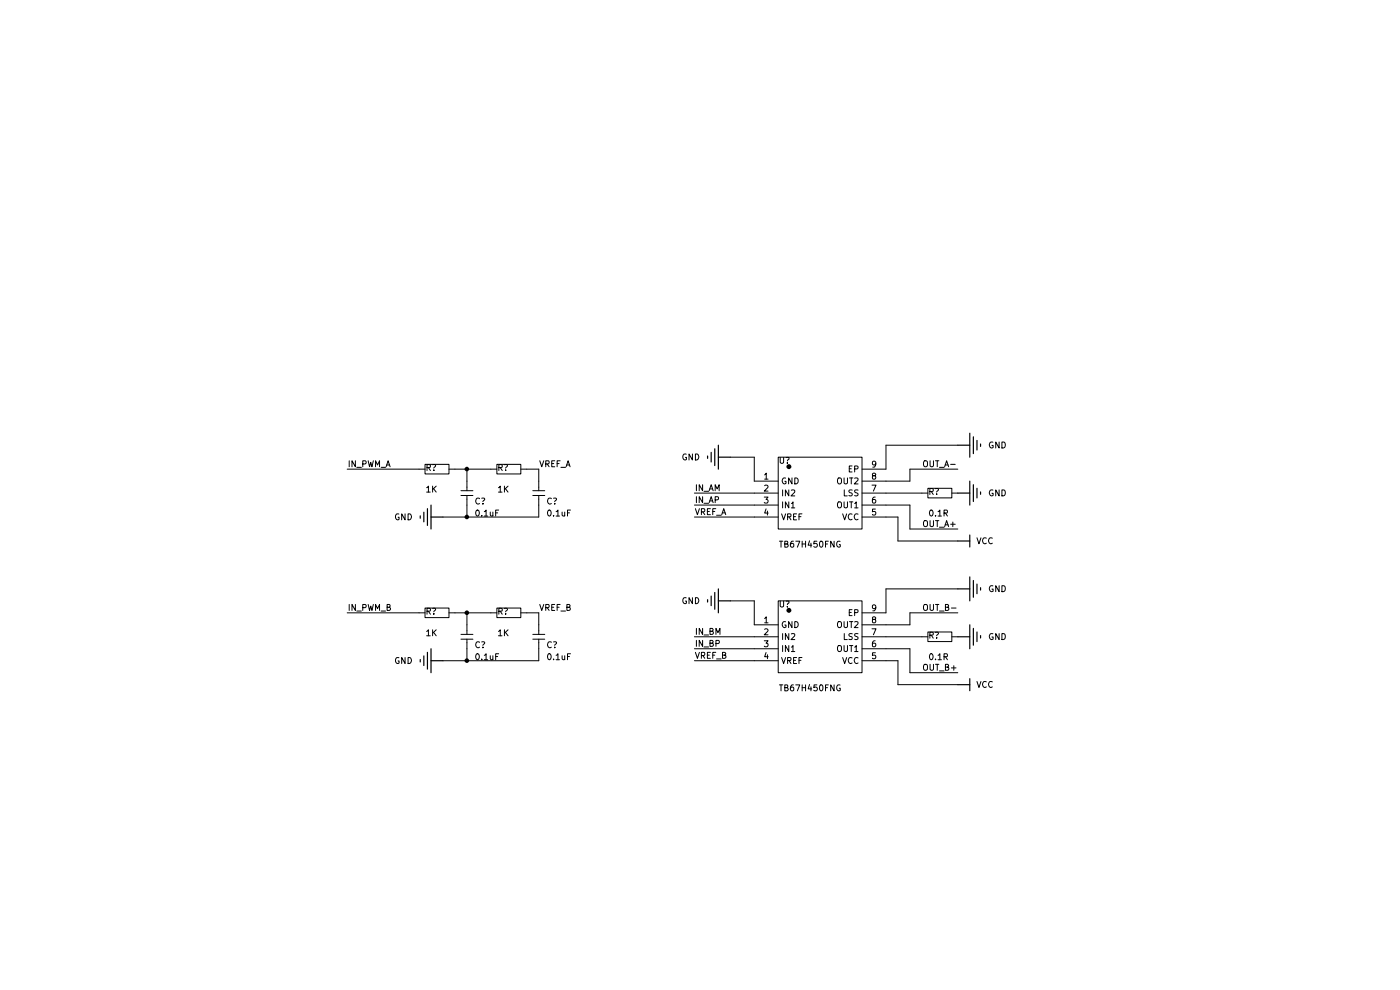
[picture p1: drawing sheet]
(kicad_sch
 (version 20260306)
 (generator "eeschema")
 (generator_version "10.0")
 (paper "A4")
 (lib_symbols
  (symbol "Motor-20-altium-import:GND_POWER_GROUND"
   (power global) (exclude_from_sim no) (in_bom yes) (on_board yes)
   (in_pos_files yes)
   (duplicate_pin_numbers_are_jumpers no)
   (property "Reference" "#PWR" (at 0 0 0) (show_name no) (do_not_autoplace no) (hide yes) (effects (font (size 1.27 1.27))))
   (property "Value" "GND" (at 0 -6.35 0) (show_name no) (do_not_autoplace no) (effects (font (size 1.27 1.27))))
   (property "Footprint" "" (at 0 0 0) (show_name no) (do_not_autoplace no) (hide yes) (effects (font (size 1.27 1.27))))
   (property "Datasheet" "" (at 0 0 0) (show_name no) (do_not_autoplace no) (hide yes) (effects (font (size 1.27 1.27))))
   (property "Description" "电源符号创建名为 'GND' 的全局标签" (at 0 0 0) (show_name no) (do_not_autoplace no) (hide yes) (effects (font (size 1.27 1.27))))
   (symbol "GND_POWER_GROUND_0_0"
    (polyline (pts (xy -2.54 -2.54) (xy 2.54 -2.54)) (stroke (width 0.254) (type solid)) (fill (type none)))
    (polyline (pts (xy -1.778 -3.302) (xy 1.778 -3.302)) (stroke (width 0.254) (type solid)) (fill (type none)))
    (polyline (pts (xy -1.016 -4.064) (xy 1.016 -4.064)) (stroke (width 0.254) (type solid)) (fill (type none)))
    (polyline (pts (xy -0.254 -4.826) (xy 0.254 -4.826)) (stroke (width 0.254) (type solid)) (fill (type none)))
    (polyline (pts (xy 0 0) (xy 0 -2.54)) (stroke (width 0.254) (type solid)) (fill (type none)))
    (pin power_in line (at 0 0 0) (length 0) (hide yes) (name "GND" (effects (font (size 1.27 1.27)))) (number "" (effects (font (size 1.27 1.27))))))
   (embedded_fonts no))
  (symbol "Motor-20-altium-import:VCC_BAR"
   (power global) (exclude_from_sim no) (in_bom yes) (on_board yes)
   (in_pos_files yes)
   (duplicate_pin_numbers_are_jumpers no)
   (property "Reference" "#PWR" (at 0 0 0) (show_name no) (do_not_autoplace no) (hide yes) (effects (font (size 1.27 1.27))))
   (property "Value" "VCC" (at 0 -3.81 0) (show_name no) (do_not_autoplace no) (effects (font (size 1.27 1.27))))
   (property "Footprint" "" (at 0 0 0) (show_name no) (do_not_autoplace no) (hide yes) (effects (font (size 1.27 1.27))))
   (property "Datasheet" "" (at 0 0 0) (show_name no) (do_not_autoplace no) (hide yes) (effects (font (size 1.27 1.27))))
   (property "Description" "电源符号创建名为 'VCC' 的全局标签" (at 0 0 0) (show_name no) (do_not_autoplace no) (hide yes) (effects (font (size 1.27 1.27))))
   (symbol "VCC_BAR_0_0"
    (polyline (pts (xy -1.27 -2.54) (xy 1.27 -2.54)) (stroke (width 0.254) (type solid)) (fill (type none)))
    (polyline (pts (xy 0 0) (xy 0 -2.54)) (stroke (width 0.254) (type solid)) (fill (type none)))
    (pin power_in line (at 0 0 0) (length 0) (hide yes) (name "VCC" (effects (font (size 1.27 1.27)))) (number "" (effects (font (size 1.27 1.27))))))
   (embedded_fonts no))
  (symbol "MyPcbLib:root_0_TB67H450FNG_MyPcbLib.IntLib" (exclude_from_sim no) (in_bom yes) (on_board yes)
   (in_pos_files yes)
   (duplicate_pin_numbers_are_jumpers no)
   (property "Reference" "" (at 0 0 0) (show_name no) (do_not_autoplace no) (effects (font (size 1.27 1.27))))
   (property "Value" "" (at 0 0 0) (show_name no) (do_not_autoplace no) (effects (font (size 1.27 1.27))))
   (property "Footprint" "" (at 0 0 0) (show_name no) (do_not_autoplace no) (hide yes) (effects (font (size 1.27 1.27))))
   (property "Datasheet" "" (at 0 0 0) (show_name no) (do_not_autoplace no) (hide yes) (effects (font (size 1.27 1.27))))
   (property "Description" "PWM Chopper Type DC Brushed Motor Driver" (at 0 0 0) (show_name no) (do_not_autoplace no) (hide yes) (effects (font (size 1.27 1.27))))
   (symbol "root_0_TB67H450FNG_MyPcbLib.IntLib_1_0"
    (rectangle (start 0 0) (end 15.24 -17.78) (stroke (width 0) (type solid) (color 152 0 0 1)) (fill (type none)))
    (circle (center 13.208 -2.286) (radius 0.508) (stroke (width -0.0001) (type solid) (color 152 0 0 1)) (fill (type outline)))
    (pin passive line (at 10.16 5.08 270) (length 5.08) (name "GND" (effects (font (size 1.27 1.27)))) (number "1" (effects (font (size 1.27 1.27)))))
    (pin passive line (at 7.62 5.08 270) (length 5.08) (name "IN2" (effects (font (size 1.27 1.27)))) (number "2" (effects (font (size 1.27 1.27)))))
    (pin passive line (at 5.08 5.08 270) (length 5.08) (name "IN1" (effects (font (size 1.27 1.27)))) (number "3" (effects (font (size 1.27 1.27)))))
    (pin passive line (at 2.54 5.08 270) (length 5.08) (name "VREF" (effects (font (size 1.27 1.27)))) (number "4" (effects (font (size 1.27 1.27)))))
    (pin passive line (at 2.54 -22.86 90) (length 5.08) (name "VCC" (effects (font (size 1.27 1.27)))) (number "5" (effects (font (size 1.27 1.27)))))
    (pin passive line (at 5.08 -22.86 90) (length 5.08) (name "OUT1" (effects (font (size 1.27 1.27)))) (number "6" (effects (font (size 1.27 1.27)))))
    (pin passive line (at 7.62 -22.86 90) (length 5.08) (name "LSS" (effects (font (size 1.27 1.27)))) (number "7" (effects (font (size 1.27 1.27)))))
    (pin passive line (at 10.16 -22.86 90) (length 5.08) (name "OUT2" (effects (font (size 1.27 1.27)))) (number "8" (effects (font (size 1.27 1.27)))))
    (pin passive line (at 12.7 -22.86 90) (length 5.08) (name "EP" (effects (font (size 1.27 1.27)))) (number "9" (effects (font (size 1.27 1.27))))))
   (embedded_fonts no))
  (symbol "MyPcbLib:root_0_电阻-0402_MyPcbLib.IntLib"
   (pin_numbers (hide yes))
   (pin_names (hide yes)) (exclude_from_sim no) (in_bom yes) (on_board yes)
   (in_pos_files yes)
   (duplicate_pin_numbers_are_jumpers no)
   (property "Reference" "" (at 0 0 0) (show_name no) (do_not_autoplace no) (effects (font (size 1.27 1.27))))
   (property "Value" "" (at 0 0 0) (show_name no) (do_not_autoplace no) (effects (font (size 1.27 1.27))))
   (property "Footprint" "" (at 0 0 0) (show_name no) (do_not_autoplace no) (hide yes) (effects (font (size 1.27 1.27))))
   (property "Datasheet" "" (at 0 0 0) (show_name no) (do_not_autoplace no) (hide yes) (effects (font (size 1.27 1.27))))
   (property "Description" "Resistor" (at 0 0 0) (show_name no) (do_not_autoplace no) (hide yes) (effects (font (size 1.27 1.27))))
   (symbol "root_0_电阻-0402_MyPcbLib.IntLib_1_0"
    (rectangle (start 1.016 -2.54) (end -1.016 2.54) (stroke (width 0) (type solid)) (fill (type none)))
    (pin passive line (at 0 3.81 270) (length 1.27) (name "1" (effects (font (size 1.27 1.27)))) (number "1" (effects (font (size 1.27 1.27)))))
    (pin passive line (at 0 -3.81 90) (length 1.27) (name "2" (effects (font (size 1.27 1.27)))) (number "2" (effects (font (size 1.27 1.27))))))
   (embedded_fonts no))
  (symbol "MyPcbLib:root_0_电阻-1206_MyPcbLib.IntLib"
   (pin_numbers (hide yes))
   (pin_names (hide yes)) (exclude_from_sim no) (in_bom yes) (on_board yes)
   (in_pos_files yes)
   (duplicate_pin_numbers_are_jumpers no)
   (property "Reference" "" (at 0 0 0) (show_name no) (do_not_autoplace no) (effects (font (size 1.27 1.27))))
   (property "Value" "" (at 0 0 0) (show_name no) (do_not_autoplace no) (effects (font (size 1.27 1.27))))
   (property "Footprint" "" (at 0 0 0) (show_name no) (do_not_autoplace no) (hide yes) (effects (font (size 1.27 1.27))))
   (property "Datasheet" "" (at 0 0 0) (show_name no) (do_not_autoplace no) (hide yes) (effects (font (size 1.27 1.27))))
   (property "Description" "Resistor" (at 0 0 0) (show_name no) (do_not_autoplace no) (hide yes) (effects (font (size 1.27 1.27))))
   (symbol "root_0_电阻-1206_MyPcbLib.IntLib_1_0"
    (rectangle (start 1.016 -2.54) (end -1.016 2.54) (stroke (width 0) (type solid)) (fill (type none)))
    (pin passive line (at 0 3.81 270) (length 1.27) (name "1" (effects (font (size 1.27 1.27)))) (number "1" (effects (font (size 1.27 1.27)))))
    (pin passive line (at 0 -3.81 90) (length 1.27) (name "2" (effects (font (size 1.27 1.27)))) (number "2" (effects (font (size 1.27 1.27))))))
   (embedded_fonts no))
  (symbol "MyPcbLib:root_1_电容-0402_MyPcbLib.IntLib"
   (pin_numbers (hide yes))
   (pin_names (hide yes)) (exclude_from_sim no) (in_bom yes) (on_board yes)
   (in_pos_files yes)
   (duplicate_pin_numbers_are_jumpers no)
   (property "Reference" "" (at 0 0 0) (show_name no) (do_not_autoplace no) (effects (font (size 1.27 1.27))))
   (property "Value" "" (at 0 0 0) (show_name no) (do_not_autoplace no) (effects (font (size 1.27 1.27))))
   (property "Footprint" "" (at 0 0 0) (show_name no) (do_not_autoplace no) (hide yes) (effects (font (size 1.27 1.27))))
   (property "Datasheet" "" (at 0 0 0) (show_name no) (do_not_autoplace no) (hide yes) (effects (font (size 1.27 1.27))))
   (property "Description" "Capacitor" (at 0 0 0) (show_name no) (do_not_autoplace no) (hide yes) (effects (font (size 1.27 1.27))))
   (symbol "root_1_电容-0402_MyPcbLib.IntLib_1_0"
    (polyline (pts (xy -1.27 0.508) (xy 1.27 0.508)) (stroke (width 0) (type solid)) (fill (type none)))
    (polyline (pts (xy 0 1.27) (xy 0 0.508)) (stroke (width 0) (type solid)) (fill (type none)))
    (polyline (pts (xy 0 -1.27) (xy 0 -0.508)) (stroke (width 0) (type solid)) (fill (type none)))
    (polyline (pts (xy 1.27 -0.508) (xy -1.27 -0.508)) (stroke (width 0) (type solid)) (fill (type none)))
    (pin passive line (at 0 2.54 270) (length 1.27) (name "1" (effects (font (size 1.27 1.27)))) (number "1" (effects (font (size 1.27 1.27)))))
    (pin passive line (at 0 -2.54 90) (length 1.27) (name "2" (effects (font (size 1.27 1.27)))) (number "2" (effects (font (size 1.27 1.27))))))
   (embedded_fonts no)))
 (junction
  (at 99.06 109.6772)
  (diameter 0)
  (color 0 0 0 0))
 (junction
  (at 99.06 140.1572)
  (diameter 0)
  (color 0 0 0 0))
 (junction
  (at 99.06 129.9972)
  (diameter 0)
  (color 0 0 0 0))
 (junction
  (at 99.06 99.5172)
  (diameter 0)
  (color 0 0 0 0))
 (wire
  (pts (xy 187.96 109.6772) (xy 190.5 109.6772))
  (stroke (width 0) (type default)))
 (wire
  (pts (xy 99.06 99.5172) (xy 104.14 99.5172))
  (stroke (width 0) (type default)))
 (wire
  (pts (xy 99.06 140.1572) (xy 93.98 140.1572))
  (stroke (width 0) (type default)))
 (wire
  (pts (xy 187.96 99.5172) (xy 187.96 94.4372))
  (stroke (width 0) (type default)))
 (wire
  (pts (xy 187.96 137.6172) (xy 193.04 137.6172))
  (stroke (width 0) (type default)))
 (wire
  (pts (xy 187.96 140.1572) (xy 190.5 140.1572))
  (stroke (width 0) (type default)))
 (wire
  (pts (xy 190.5 114.7572) (xy 203.2 114.7572))
  (stroke (width 0) (type default)))
 (wire
  (pts (xy 187.96 94.4372) (xy 203.2 94.4372))
  (stroke (width 0) (type default)))
 (wire
  (pts (xy 160.02 137.6172) (xy 147.32 137.6172))
  (stroke (width 0) (type default)))
 (wire
  (pts (xy 160.02 135.0772) (xy 147.32 135.0772))
  (stroke (width 0) (type default)))
 (wire
  (pts (xy 99.06 140.1572) (xy 99.06 137.6172))
  (stroke (width 0) (type default)))
 (wire
  (pts (xy 193.04 129.9972) (xy 203.2 129.9972))
  (stroke (width 0) (type default)))
 (wire
  (pts (xy 160.02 132.5372) (xy 160.02 127.4572))
  (stroke (width 0) (type default)))
 (wire
  (pts (xy 99.06 132.5372) (xy 99.06 129.9972))
  (stroke (width 0) (type default)))
 (wire
  (pts (xy 187.96 135.0772) (xy 195.58 135.0772))
  (stroke (width 0) (type default)))
 (wire
  (pts (xy 190.5 145.2372) (xy 203.2 145.2372))
  (stroke (width 0) (type default)))
 (wire
  (pts (xy 160.02 104.5972) (xy 147.32 104.5972))
  (stroke (width 0) (type default)))
 (wire
  (pts (xy 187.96 124.9172) (xy 203.2 124.9172))
  (stroke (width 0) (type default)))
 (wire
  (pts (xy 96.52 99.5172) (xy 99.06 99.5172))
  (stroke (width 0) (type default)))
 (wire
  (pts (xy 114.3 129.9972) (xy 114.3 132.5372))
  (stroke (width 0) (type default)))
 (wire
  (pts (xy 193.04 99.5172) (xy 203.2 99.5172))
  (stroke (width 0) (type default)))
 (wire
  (pts (xy 187.96 107.1372) (xy 193.04 107.1372))
  (stroke (width 0) (type default)))
 (wire
  (pts (xy 187.96 129.9972) (xy 187.96 124.9172))
  (stroke (width 0) (type default)))
 (wire
  (pts (xy 190.5 140.1572) (xy 190.5 145.2372))
  (stroke (width 0) (type default)))
 (wire
  (pts (xy 111.76 99.5172) (xy 114.3 99.5172))
  (stroke (width 0) (type default)))
 (wire
  (pts (xy 187.96 104.5972) (xy 195.58 104.5972))
  (stroke (width 0) (type default)))
 (wire
  (pts (xy 96.52 129.9972) (xy 99.06 129.9972))
  (stroke (width 0) (type default)))
 (wire
  (pts (xy 193.04 137.6172) (xy 193.04 142.6972))
  (stroke (width 0) (type default)))
 (wire
  (pts (xy 193.04 107.1372) (xy 193.04 112.2172))
  (stroke (width 0) (type default)))
 (wire
  (pts (xy 111.76 129.9972) (xy 114.3 129.9972))
  (stroke (width 0) (type default)))
 (wire
  (pts (xy 187.96 102.0572) (xy 193.04 102.0572))
  (stroke (width 0) (type default)))
 (wire
  (pts (xy 114.3 137.6172) (xy 114.3 140.1572))
  (stroke (width 0) (type default)))
 (wire
  (pts (xy 193.04 142.6972) (xy 203.2 142.6972))
  (stroke (width 0) (type default)))
 (wire
  (pts (xy 114.3 107.1372) (xy 114.3 109.6772))
  (stroke (width 0) (type default)))
 (wire
  (pts (xy 114.3 140.1572) (xy 99.06 140.1572))
  (stroke (width 0) (type default)))
 (wire
  (pts (xy 160.02 102.0572) (xy 160.02 96.9772))
  (stroke (width 0) (type default)))
 (wire
  (pts (xy 99.06 109.6772) (xy 93.98 109.6772))
  (stroke (width 0) (type default)))
 (wire
  (pts (xy 193.04 112.2172) (xy 203.2 112.2172))
  (stroke (width 0) (type default)))
 (wire
  (pts (xy 160.02 107.1372) (xy 147.32 107.1372))
  (stroke (width 0) (type default)))
 (wire
  (pts (xy 193.04 132.5372) (xy 193.04 129.9972))
  (stroke (width 0) (type default)))
 (wire
  (pts (xy 190.5 109.6772) (xy 190.5 114.7572))
  (stroke (width 0) (type default)))
 (wire
  (pts (xy 99.06 109.6772) (xy 99.06 107.1372))
  (stroke (width 0) (type default)))
 (wire
  (pts (xy 99.06 129.9972) (xy 104.14 129.9972))
  (stroke (width 0) (type default)))
 (wire
  (pts (xy 88.9 99.5172) (xy 73.66 99.5172))
  (stroke (width 0) (type default)))
 (wire
  (pts (xy 160.02 127.4572) (xy 154.94 127.4572))
  (stroke (width 0) (type default)))
 (wire
  (pts (xy 187.96 132.5372) (xy 193.04 132.5372))
  (stroke (width 0) (type default)))
 (wire
  (pts (xy 160.02 140.1572) (xy 147.32 140.1572))
  (stroke (width 0) (type default)))
 (wire
  (pts (xy 160.02 109.6772) (xy 147.32 109.6772))
  (stroke (width 0) (type default)))
 (wire
  (pts (xy 193.04 102.0572) (xy 193.04 99.5172))
  (stroke (width 0) (type default)))
 (wire
  (pts (xy 99.06 102.0572) (xy 99.06 99.5172))
  (stroke (width 0) (type default)))
 (wire
  (pts (xy 88.9 129.9972) (xy 73.66 129.9972))
  (stroke (width 0) (type default)))
 (wire
  (pts (xy 114.3 109.6772) (xy 99.06 109.6772))
  (stroke (width 0) (type default)))
 (wire
  (pts (xy 114.3 99.5172) (xy 114.3 102.0572))
  (stroke (width 0) (type default)))
 (wire
  (pts (xy 160.02 96.9772) (xy 154.94 96.9772))
  (stroke (width 0) (type default)))
 (label "VREF_B"
  (at 114.3 129.9972 0)
  (effects (font (size 1.27 1.27)) (justify left bottom)))
 (label "IN_BP"
  (at 147.32 137.6172 0)
  (effects (font (size 1.27 1.27)) (justify left bottom)))
 (label "OUT_A+"
  (at 195.58 112.2172 0)
  (effects (font (size 1.27 1.27)) (justify left bottom)))
 (label "IN_PWM_B"
  (at 73.66 129.9972 0)
  (effects (font (size 1.27 1.27)) (justify left bottom)))
 (label "IN_BM"
  (at 147.32 135.0772 0)
  (effects (font (size 1.27 1.27)) (justify left bottom)))
 (label "IN_AM"
  (at 147.32 104.5972 0)
  (effects (font (size 1.27 1.27)) (justify left bottom)))
 (label "IN_PWM_A"
  (at 73.66 99.5172 0)
  (effects (font (size 1.27 1.27)) (justify left bottom)))
 (label "OUT_B-"
  (at 195.58 129.9972 0)
  (effects (font (size 1.27 1.27)) (justify left bottom)))
 (label "VREF_B"
  (at 147.32 140.1572 0)
  (effects (font (size 1.27 1.27)) (justify left bottom)))
 (label "OUT_B+"
  (at 195.58 142.6972 0)
  (effects (font (size 1.27 1.27)) (justify left bottom)))
 (label "VREF_A"
  (at 114.3 99.5172 0)
  (effects (font (size 1.27 1.27)) (justify left bottom)))
 (label "IN_AP"
  (at 147.32 107.1372 0)
  (effects (font (size 1.27 1.27)) (justify left bottom)))
 (label "VREF_A"
  (at 147.32 109.6772 0)
  (effects (font (size 1.27 1.27)) (justify left bottom)))
 (label "OUT_A-"
  (at 195.58 99.5172 0)
  (effects (font (size 1.27 1.27)) (justify left bottom)))
 (symbol
  (lib_id "Motor-20-altium-import:GND_POWER_GROUND")
  (at 154.94 96.9772 270)
  (unit 1)
  (body_style 1)
  (exclude_from_sim no)
  (in_bom yes)
  (on_board yes)
  (in_pos_files yes)
  (dnp no)
  (property "Reference" "#PWR?" (at 154.94 96.9772 0) (hide yes) (show_name no) (do_not_autoplace no) (effects (font (size 1.27 1.27))))
  (property "Value" "GND" (at 148.59 96.9772 90) (show_name no) (do_not_autoplace no) (effects (font (size 1.27 1.27)) (justify right)))
  (property "Footprint" "" (at 154.94 96.9772 0) (show_name no) (do_not_autoplace no) (effects (font (size 1.27 1.27))))
  (property "Datasheet" "" (at 154.94 96.9772 0) (show_name no) (do_not_autoplace no) (effects (font (size 1.27 1.27))))
  (property "Description" "" (at 154.94 96.9772 0) (show_name no) (do_not_autoplace no) (effects (font (size 1.27 1.27))))
  (pin ""))
 (symbol
  (lib_id "MyPcbLib:root_0_电阻-1206_MyPcbLib.IntLib")
  (at 199.39 104.5972 90)
  (unit 1)
  (body_style 1)
  (exclude_from_sim no)
  (in_bom yes)
  (on_board yes)
  (in_pos_files yes)
  (dnp no)
  (property "Reference" "R?" (at 196.85 103.5812 90) (show_name no) (do_not_autoplace no) (effects (font (size 1.27 1.27)) (justify right bottom)))
  (property "Value" "0.1R" (at 196.85 108.1532 90) (show_name no) (do_not_autoplace no) (effects (font (size 1.27 1.27)) (justify right bottom)))
  (property "Footprint" "1206-RES" (at 199.39 104.5972 0) (hide yes) (show_name no) (do_not_autoplace no) (effects (font (size 1.27 1.27))))
  (property "Datasheet" "" (at 199.39 104.5972 0) (hide yes) (show_name no) (do_not_autoplace no) (effects (font (size 1.27 1.27))))
  (property "Description" "Resistor" (at 199.39 104.5972 0) (hide yes) (show_name no) (do_not_autoplace no) (effects (font (size 1.27 1.27))))
  (property "ALTIUM_VALUE" "22R" (at 194.31 102.0572 90) (hide yes) (show_name no) (do_not_autoplace no) (effects (font (size 1.27 1.27)) (justify right bottom)))
  (pin "2")
  (pin "1"))
 (symbol
  (lib_id "MyPcbLib:root_1_电容-0402_MyPcbLib.IntLib")
  (at 114.3 135.0772 180)
  (unit 1)
  (body_style 1)
  (exclude_from_sim no)
  (in_bom yes)
  (on_board yes)
  (in_pos_files yes)
  (dnp no)
  (property "Reference" "C?" (at 115.824 136.0932 0) (show_name no) (do_not_autoplace no) (effects (font (size 1.27 1.27)) (justify right bottom)))
  (property "Value" "0.1uF" (at 115.824 138.6332 0) (show_name no) (do_not_autoplace no) (effects (font (size 1.27 1.27)) (justify right bottom)))
  (property "Footprint" "CAP_0402" (at 114.3 135.0772 0) (hide yes) (show_name no) (do_not_autoplace no) (effects (font (size 1.27 1.27))))
  (property "Datasheet" "" (at 114.3 135.0772 0) (hide yes) (show_name no) (do_not_autoplace no) (effects (font (size 1.27 1.27))))
  (property "Description" "Capacitor" (at 114.3 135.0772 0) (hide yes) (show_name no) (do_not_autoplace no) (effects (font (size 1.27 1.27))))
  (property "ALTIUM_VALUE" "0.1u" (at 112.776 132.0292 0) (hide yes) (show_name no) (do_not_autoplace no) (effects (font (size 1.27 1.27)) (justify right bottom)))
  (pin "2")
  (pin "1"))
 (symbol
  (lib_id "Motor-20-altium-import:GND_POWER_GROUND")
  (at 93.98 109.6772 270)
  (unit 1)
  (body_style 1)
  (exclude_from_sim no)
  (in_bom yes)
  (on_board yes)
  (in_pos_files yes)
  (dnp no)
  (property "Reference" "#PWR?" (at 93.98 109.6772 0) (hide yes) (show_name no) (do_not_autoplace no) (effects (font (size 1.27 1.27))))
  (property "Value" "GND" (at 87.63 109.6772 90) (show_name no) (do_not_autoplace no) (effects (font (size 1.27 1.27)) (justify right)))
  (property "Footprint" "" (at 93.98 109.6772 0) (show_name no) (do_not_autoplace no) (effects (font (size 1.27 1.27))))
  (property "Datasheet" "" (at 93.98 109.6772 0) (show_name no) (do_not_autoplace no) (effects (font (size 1.27 1.27))))
  (property "Description" "" (at 93.98 109.6772 0) (show_name no) (do_not_autoplace no) (effects (font (size 1.27 1.27))))
  (pin ""))
 (symbol
  (lib_id "Motor-20-altium-import:GND_POWER_GROUND")
  (at 203.2 94.4372 90)
  (unit 1)
  (body_style 1)
  (exclude_from_sim no)
  (in_bom yes)
  (on_board yes)
  (in_pos_files yes)
  (dnp no)
  (property "Reference" "#PWR?" (at 203.2 94.4372 0) (hide yes) (show_name no) (do_not_autoplace no) (effects (font (size 1.27 1.27))))
  (property "Value" "GND" (at 209.55 94.4372 90) (show_name no) (do_not_autoplace no) (effects (font (size 1.27 1.27)) (justify right)))
  (property "Footprint" "" (at 203.2 94.4372 0) (show_name no) (do_not_autoplace no) (effects (font (size 1.27 1.27))))
  (property "Datasheet" "" (at 203.2 94.4372 0) (show_name no) (do_not_autoplace no) (effects (font (size 1.27 1.27))))
  (property "Description" "" (at 203.2 94.4372 0) (show_name no) (do_not_autoplace no) (effects (font (size 1.27 1.27))))
  (pin ""))
 (symbol
  (lib_id "Motor-20-altium-import:VCC_BAR")
  (at 203.2 145.2372 90)
  (unit 1)
  (body_style 1)
  (exclude_from_sim no)
  (in_bom yes)
  (on_board yes)
  (in_pos_files yes)
  (dnp no)
  (property "Reference" "#PWR?" (at 203.2 145.2372 0) (hide yes) (show_name no) (do_not_autoplace no) (effects (font (size 1.27 1.27))))
  (property "Value" "VCC" (at 207.01 145.2372 90) (show_name no) (do_not_autoplace no) (effects (font (size 1.27 1.27)) (justify right)))
  (property "Footprint" "" (at 203.2 145.2372 0) (show_name no) (do_not_autoplace no) (effects (font (size 1.27 1.27))))
  (property "Datasheet" "" (at 203.2 145.2372 0) (show_name no) (do_not_autoplace no) (effects (font (size 1.27 1.27))))
  (property "Description" "" (at 203.2 145.2372 0) (show_name no) (do_not_autoplace no) (effects (font (size 1.27 1.27))))
  (pin ""))
 (symbol
  (lib_id "Motor-20-altium-import:GND_POWER_GROUND")
  (at 203.2 104.5972 90)
  (unit 1)
  (body_style 1)
  (exclude_from_sim no)
  (in_bom yes)
  (on_board yes)
  (in_pos_files yes)
  (dnp no)
  (property "Reference" "#PWR?" (at 203.2 104.5972 0) (hide yes) (show_name no) (do_not_autoplace no) (effects (font (size 1.27 1.27))))
  (property "Value" "GND" (at 209.55 104.5972 90) (show_name no) (do_not_autoplace no) (effects (font (size 1.27 1.27)) (justify right)))
  (property "Footprint" "" (at 203.2 104.5972 0) (show_name no) (do_not_autoplace no) (effects (font (size 1.27 1.27))))
  (property "Datasheet" "" (at 203.2 104.5972 0) (show_name no) (do_not_autoplace no) (effects (font (size 1.27 1.27))))
  (property "Description" "" (at 203.2 104.5972 0) (show_name no) (do_not_autoplace no) (effects (font (size 1.27 1.27))))
  (pin ""))
 (symbol
  (lib_id "MyPcbLib:root_0_TB67H450FNG_MyPcbLib.IntLib")
  (at 165.1 112.2172 90)
  (unit 1)
  (body_style 1)
  (exclude_from_sim no)
  (in_bom yes)
  (on_board yes)
  (in_pos_files yes)
  (dnp no)
  (property "Reference" "U?" (at 165.1 96.9772 90) (show_name no) (do_not_autoplace no) (effects (font (size 1.27 1.27)) (justify right bottom)))
  (property "Value" "TB67H450FNG" (at 165.1 114.7572 90) (show_name no) (do_not_autoplace no) (effects (font (size 1.27 1.27)) (justify right bottom)))
  (property "Footprint" "SO-8-PAD" (at 165.1 112.2172 0) (hide yes) (show_name no) (do_not_autoplace no) (effects (font (size 1.27 1.27))))
  (property "Datasheet" "" (at 165.1 112.2172 0) (hide yes) (show_name no) (do_not_autoplace no) (effects (font (size 1.27 1.27))))
  (property "Description" "PWM Chopper Type DC Brushed Motor Driver" (at 165.1 112.2172 0) (hide yes) (show_name no) (do_not_autoplace no) (effects (font (size 1.27 1.27))))
  (pin "1")
  (pin "2")
  (pin "4")
  (pin "6")
  (pin "5")
  (pin "8")
  (pin "9")
  (pin "3")
  (pin "7"))
 (symbol
  (lib_id "MyPcbLib:root_0_TB67H450FNG_MyPcbLib.IntLib")
  (at 165.1 142.6972 90)
  (unit 1)
  (body_style 1)
  (exclude_from_sim no)
  (in_bom yes)
  (on_board yes)
  (in_pos_files yes)
  (dnp no)
  (property "Reference" "U?" (at 165.1 127.4572 90) (show_name no) (do_not_autoplace no) (effects (font (size 1.27 1.27)) (justify right bottom)))
  (property "Value" "TB67H450FNG" (at 165.1 145.2372 90) (show_name no) (do_not_autoplace no) (effects (font (size 1.27 1.27)) (justify right bottom)))
  (property "Footprint" "SO-8-PAD" (at 165.1 142.6972 0) (hide yes) (show_name no) (do_not_autoplace no) (effects (font (size 1.27 1.27))))
  (property "Datasheet" "" (at 165.1 142.6972 0) (hide yes) (show_name no) (do_not_autoplace no) (effects (font (size 1.27 1.27))))
  (property "Description" "PWM Chopper Type DC Brushed Motor Driver" (at 165.1 142.6972 0) (hide yes) (show_name no) (do_not_autoplace no) (effects (font (size 1.27 1.27))))
  (pin "2")
  (pin "3")
  (pin "6")
  (pin "8")
  (pin "9")
  (pin "5")
  (pin "1")
  (pin "7")
  (pin "4"))
 (symbol
  (lib_id "MyPcbLib:root_1_电容-0402_MyPcbLib.IntLib")
  (at 99.06 135.0772 180)
  (unit 1)
  (body_style 1)
  (exclude_from_sim no)
  (in_bom yes)
  (on_board yes)
  (in_pos_files yes)
  (dnp no)
  (property "Reference" "C?" (at 100.584 136.0932 0) (show_name no) (do_not_autoplace no) (effects (font (size 1.27 1.27)) (justify right bottom)))
  (property "Value" "0.1uF" (at 100.584 138.6332 0) (show_name no) (do_not_autoplace no) (effects (font (size 1.27 1.27)) (justify right bottom)))
  (property "Footprint" "CAP_0402" (at 99.06 135.0772 0) (hide yes) (show_name no) (do_not_autoplace no) (effects (font (size 1.27 1.27))))
  (property "Datasheet" "" (at 99.06 135.0772 0) (hide yes) (show_name no) (do_not_autoplace no) (effects (font (size 1.27 1.27))))
  (property "Description" "Capacitor" (at 99.06 135.0772 0) (hide yes) (show_name no) (do_not_autoplace no) (effects (font (size 1.27 1.27))))
  (property "ALTIUM_VALUE" "0.1u" (at 97.536 132.0292 0) (hide yes) (show_name no) (do_not_autoplace no) (effects (font (size 1.27 1.27)) (justify right bottom)))
  (pin "1")
  (pin "2"))
 (symbol
  (lib_id "Motor-20-altium-import:VCC_BAR")
  (at 203.2 114.7572 90)
  (unit 1)
  (body_style 1)
  (exclude_from_sim no)
  (in_bom yes)
  (on_board yes)
  (in_pos_files yes)
  (dnp no)
  (property "Reference" "#PWR?" (at 203.2 114.7572 0) (hide yes) (show_name no) (do_not_autoplace no) (effects (font (size 1.27 1.27))))
  (property "Value" "VCC" (at 207.01 114.7572 90) (show_name no) (do_not_autoplace no) (effects (font (size 1.27 1.27)) (justify right)))
  (property "Footprint" "" (at 203.2 114.7572 0) (show_name no) (do_not_autoplace no) (effects (font (size 1.27 1.27))))
  (property "Datasheet" "" (at 203.2 114.7572 0) (show_name no) (do_not_autoplace no) (effects (font (size 1.27 1.27))))
  (property "Description" "" (at 203.2 114.7572 0) (show_name no) (do_not_autoplace no) (effects (font (size 1.27 1.27))))
  (pin ""))
 (symbol
  (lib_id "Motor-20-altium-import:GND_POWER_GROUND")
  (at 203.2 124.9172 90)
  (unit 1)
  (body_style 1)
  (exclude_from_sim no)
  (in_bom yes)
  (on_board yes)
  (in_pos_files yes)
  (dnp no)
  (property "Reference" "#PWR?" (at 203.2 124.9172 0) (hide yes) (show_name no) (do_not_autoplace no) (effects (font (size 1.27 1.27))))
  (property "Value" "GND" (at 209.55 124.9172 90) (show_name no) (do_not_autoplace no) (effects (font (size 1.27 1.27)) (justify right)))
  (property "Footprint" "" (at 203.2 124.9172 0) (show_name no) (do_not_autoplace no) (effects (font (size 1.27 1.27))))
  (property "Datasheet" "" (at 203.2 124.9172 0) (show_name no) (do_not_autoplace no) (effects (font (size 1.27 1.27))))
  (property "Description" "" (at 203.2 124.9172 0) (show_name no) (do_not_autoplace no) (effects (font (size 1.27 1.27))))
  (pin ""))
 (symbol
  (lib_id "Motor-20-altium-import:GND_POWER_GROUND")
  (at 93.98 140.1572 270)
  (unit 1)
  (body_style 1)
  (exclude_from_sim no)
  (in_bom yes)
  (on_board yes)
  (in_pos_files yes)
  (dnp no)
  (property "Reference" "#PWR?" (at 93.98 140.1572 0) (hide yes) (show_name no) (do_not_autoplace no) (effects (font (size 1.27 1.27))))
  (property "Value" "GND" (at 87.63 140.1572 90) (show_name no) (do_not_autoplace no) (effects (font (size 1.27 1.27)) (justify right)))
  (property "Footprint" "" (at 93.98 140.1572 0) (show_name no) (do_not_autoplace no) (effects (font (size 1.27 1.27))))
  (property "Datasheet" "" (at 93.98 140.1572 0) (show_name no) (do_not_autoplace no) (effects (font (size 1.27 1.27))))
  (property "Description" "" (at 93.98 140.1572 0) (show_name no) (do_not_autoplace no) (effects (font (size 1.27 1.27))))
  (pin ""))
 (symbol
  (lib_id "MyPcbLib:root_1_电容-0402_MyPcbLib.IntLib")
  (at 114.3 104.5972 180)
  (unit 1)
  (body_style 1)
  (exclude_from_sim no)
  (in_bom yes)
  (on_board yes)
  (in_pos_files yes)
  (dnp no)
  (property "Reference" "C?" (at 115.824 105.6132 0) (show_name no) (do_not_autoplace no) (effects (font (size 1.27 1.27)) (justify right bottom)))
  (property "Value" "0.1uF" (at 115.824 108.1532 0) (show_name no) (do_not_autoplace no) (effects (font (size 1.27 1.27)) (justify right bottom)))
  (property "Footprint" "CAP_0402" (at 114.3 104.5972 0) (hide yes) (show_name no) (do_not_autoplace no) (effects (font (size 1.27 1.27))))
  (property "Datasheet" "" (at 114.3 104.5972 0) (hide yes) (show_name no) (do_not_autoplace no) (effects (font (size 1.27 1.27))))
  (property "Description" "Capacitor" (at 114.3 104.5972 0) (hide yes) (show_name no) (do_not_autoplace no) (effects (font (size 1.27 1.27))))
  (property "ALTIUM_VALUE" "0.1u" (at 112.776 101.5492 0) (hide yes) (show_name no) (do_not_autoplace no) (effects (font (size 1.27 1.27)) (justify right bottom)))
  (pin "2")
  (pin "1"))
 (symbol
  (lib_id "MyPcbLib:root_0_电阻-0402_MyPcbLib.IntLib")
  (at 92.71 129.9972 90)
  (unit 1)
  (body_style 1)
  (exclude_from_sim no)
  (in_bom yes)
  (on_board yes)
  (in_pos_files yes)
  (dnp no)
  (property "Reference" "R?" (at 90.17 128.9812 90) (show_name no) (do_not_autoplace no) (effects (font (size 1.27 1.27)) (justify right bottom)))
  (property "Value" "1K" (at 90.17 133.5532 90) (show_name no) (do_not_autoplace no) (effects (font (size 1.27 1.27)) (justify right bottom)))
  (property "Footprint" "RES_0402" (at 92.71 129.9972 0) (hide yes) (show_name no) (do_not_autoplace no) (effects (font (size 1.27 1.27))))
  (property "Datasheet" "" (at 92.71 129.9972 0) (hide yes) (show_name no) (do_not_autoplace no) (effects (font (size 1.27 1.27))))
  (property "Description" "Resistor" (at 92.71 129.9972 0) (hide yes) (show_name no) (do_not_autoplace no) (effects (font (size 1.27 1.27))))
  (property "ALTIUM_VALUE" "22R" (at 87.63 127.4572 90) (hide yes) (show_name no) (do_not_autoplace no) (effects (font (size 1.27 1.27)) (justify right bottom)))
  (pin "2")
  (pin "1"))
 (symbol
  (lib_id "MyPcbLib:root_0_电阻-1206_MyPcbLib.IntLib")
  (at 199.39 135.0772 90)
  (unit 1)
  (body_style 1)
  (exclude_from_sim no)
  (in_bom yes)
  (on_board yes)
  (in_pos_files yes)
  (dnp no)
  (property "Reference" "R?" (at 196.85 134.0612 90) (show_name no) (do_not_autoplace no) (effects (font (size 1.27 1.27)) (justify right bottom)))
  (property "Value" "0.1R" (at 196.85 138.6332 90) (show_name no) (do_not_autoplace no) (effects (font (size 1.27 1.27)) (justify right bottom)))
  (property "Footprint" "1206-RES" (at 199.39 135.0772 0) (hide yes) (show_name no) (do_not_autoplace no) (effects (font (size 1.27 1.27))))
  (property "Datasheet" "" (at 199.39 135.0772 0) (hide yes) (show_name no) (do_not_autoplace no) (effects (font (size 1.27 1.27))))
  (property "Description" "Resistor" (at 199.39 135.0772 0) (hide yes) (show_name no) (do_not_autoplace no) (effects (font (size 1.27 1.27))))
  (property "ALTIUM_VALUE" "22R" (at 194.31 132.5372 90) (hide yes) (show_name no) (do_not_autoplace no) (effects (font (size 1.27 1.27)) (justify right bottom)))
  (pin "2")
  (pin "1"))
 (symbol
  (lib_id "Motor-20-altium-import:GND_POWER_GROUND")
  (at 154.94 127.4572 270)
  (unit 1)
  (body_style 1)
  (exclude_from_sim no)
  (in_bom yes)
  (on_board yes)
  (in_pos_files yes)
  (dnp no)
  (property "Reference" "#PWR?" (at 154.94 127.4572 0) (hide yes) (show_name no) (do_not_autoplace no) (effects (font (size 1.27 1.27))))
  (property "Value" "GND" (at 148.59 127.4572 90) (show_name no) (do_not_autoplace no) (effects (font (size 1.27 1.27)) (justify right)))
  (property "Footprint" "" (at 154.94 127.4572 0) (show_name no) (do_not_autoplace no) (effects (font (size 1.27 1.27))))
  (property "Datasheet" "" (at 154.94 127.4572 0) (show_name no) (do_not_autoplace no) (effects (font (size 1.27 1.27))))
  (property "Description" "" (at 154.94 127.4572 0) (show_name no) (do_not_autoplace no) (effects (font (size 1.27 1.27))))
  (pin ""))
 (symbol
  (lib_id "MyPcbLib:root_1_电容-0402_MyPcbLib.IntLib")
  (at 99.06 104.5972 180)
  (unit 1)
  (body_style 1)
  (exclude_from_sim no)
  (in_bom yes)
  (on_board yes)
  (in_pos_files yes)
  (dnp no)
  (property "Reference" "C?" (at 100.584 105.6132 0) (show_name no) (do_not_autoplace no) (effects (font (size 1.27 1.27)) (justify right bottom)))
  (property "Value" "0.1uF" (at 100.584 108.1532 0) (show_name no) (do_not_autoplace no) (effects (font (size 1.27 1.27)) (justify right bottom)))
  (property "Footprint" "CAP_0402" (at 99.06 104.5972 0) (hide yes) (show_name no) (do_not_autoplace no) (effects (font (size 1.27 1.27))))
  (property "Datasheet" "" (at 99.06 104.5972 0) (hide yes) (show_name no) (do_not_autoplace no) (effects (font (size 1.27 1.27))))
  (property "Description" "Capacitor" (at 99.06 104.5972 0) (hide yes) (show_name no) (do_not_autoplace no) (effects (font (size 1.27 1.27))))
  (property "ALTIUM_VALUE" "0.1u" (at 97.536 101.5492 0) (hide yes) (show_name no) (do_not_autoplace no) (effects (font (size 1.27 1.27)) (justify right bottom)))
  (pin "1")
  (pin "2"))
 (symbol
  (lib_id "MyPcbLib:root_0_电阻-0402_MyPcbLib.IntLib")
  (at 107.95 129.9972 90)
  (unit 1)
  (body_style 1)
  (exclude_from_sim no)
  (in_bom yes)
  (on_board yes)
  (in_pos_files yes)
  (dnp no)
  (property "Reference" "R?" (at 105.41 128.9812 90) (show_name no) (do_not_autoplace no) (effects (font (size 1.27 1.27)) (justify right bottom)))
  (property "Value" "1K" (at 105.41 133.5532 90) (show_name no) (do_not_autoplace no) (effects (font (size 1.27 1.27)) (justify right bottom)))
  (property "Footprint" "RES_0402" (at 107.95 129.9972 0) (hide yes) (show_name no) (do_not_autoplace no) (effects (font (size 1.27 1.27))))
  (property "Datasheet" "" (at 107.95 129.9972 0) (hide yes) (show_name no) (do_not_autoplace no) (effects (font (size 1.27 1.27))))
  (property "Description" "Resistor" (at 107.95 129.9972 0) (hide yes) (show_name no) (do_not_autoplace no) (effects (font (size 1.27 1.27))))
  (property "ALTIUM_VALUE" "22R" (at 102.87 127.4572 90) (hide yes) (show_name no) (do_not_autoplace no) (effects (font (size 1.27 1.27)) (justify right bottom)))
  (pin "1")
  (pin "2"))
 (symbol
  (lib_id "MyPcbLib:root_0_电阻-0402_MyPcbLib.IntLib")
  (at 92.71 99.5172 90)
  (unit 1)
  (body_style 1)
  (exclude_from_sim no)
  (in_bom yes)
  (on_board yes)
  (in_pos_files yes)
  (dnp no)
  (property "Reference" "R?" (at 90.17 98.5012 90) (show_name no) (do_not_autoplace no) (effects (font (size 1.27 1.27)) (justify right bottom)))
  (property "Value" "1K" (at 90.17 103.0732 90) (show_name no) (do_not_autoplace no) (effects (font (size 1.27 1.27)) (justify right bottom)))
  (property "Footprint" "RES_0402" (at 92.71 99.5172 0) (hide yes) (show_name no) (do_not_autoplace no) (effects (font (size 1.27 1.27))))
  (property "Datasheet" "" (at 92.71 99.5172 0) (hide yes) (show_name no) (do_not_autoplace no) (effects (font (size 1.27 1.27))))
  (property "Description" "Resistor" (at 92.71 99.5172 0) (hide yes) (show_name no) (do_not_autoplace no) (effects (font (size 1.27 1.27))))
  (property "ALTIUM_VALUE" "22R" (at 87.63 96.9772 90) (hide yes) (show_name no) (do_not_autoplace no) (effects (font (size 1.27 1.27)) (justify right bottom)))
  (pin "1")
  (pin "2"))
 (symbol
  (lib_id "MyPcbLib:root_0_电阻-0402_MyPcbLib.IntLib")
  (at 107.95 99.5172 90)
  (unit 1)
  (body_style 1)
  (exclude_from_sim no)
  (in_bom yes)
  (on_board yes)
  (in_pos_files yes)
  (dnp no)
  (property "Reference" "R?" (at 105.41 98.5012 90) (show_name no) (do_not_autoplace no) (effects (font (size 1.27 1.27)) (justify right bottom)))
  (property "Value" "1K" (at 105.41 103.0732 90) (show_name no) (do_not_autoplace no) (effects (font (size 1.27 1.27)) (justify right bottom)))
  (property "Footprint" "RES_0402" (at 107.95 99.5172 0) (hide yes) (show_name no) (do_not_autoplace no) (effects (font (size 1.27 1.27))))
  (property "Datasheet" "" (at 107.95 99.5172 0) (hide yes) (show_name no) (do_not_autoplace no) (effects (font (size 1.27 1.27))))
  (property "Description" "Resistor" (at 107.95 99.5172 0) (hide yes) (show_name no) (do_not_autoplace no) (effects (font (size 1.27 1.27))))
  (property "ALTIUM_VALUE" "22R" (at 102.87 96.9772 90) (hide yes) (show_name no) (do_not_autoplace no) (effects (font (size 1.27 1.27)) (justify right bottom)))
  (pin "2")
  (pin "1"))
 (symbol
  (lib_id "Motor-20-altium-import:GND_POWER_GROUND")
  (at 203.2 135.0772 90)
  (unit 1)
  (body_style 1)
  (exclude_from_sim no)
  (in_bom yes)
  (on_board yes)
  (in_pos_files yes)
  (dnp no)
  (property "Reference" "#PWR?" (at 203.2 135.0772 0) (hide yes) (show_name no) (do_not_autoplace no) (effects (font (size 1.27 1.27))))
  (property "Value" "GND" (at 209.55 135.0772 90) (show_name no) (do_not_autoplace no) (effects (font (size 1.27 1.27)) (justify right)))
  (property "Footprint" "" (at 203.2 135.0772 0) (show_name no) (do_not_autoplace no) (effects (font (size 1.27 1.27))))
  (property "Datasheet" "" (at 203.2 135.0772 0) (show_name no) (do_not_autoplace no) (effects (font (size 1.27 1.27))))
  (property "Description" "" (at 203.2 135.0772 0) (show_name no) (do_not_autoplace no) (effects (font (size 1.27 1.27))))
  (pin ""))
 (sheet_instances
  (path ""
   (page "2")))
 (embedded_fonts no))
